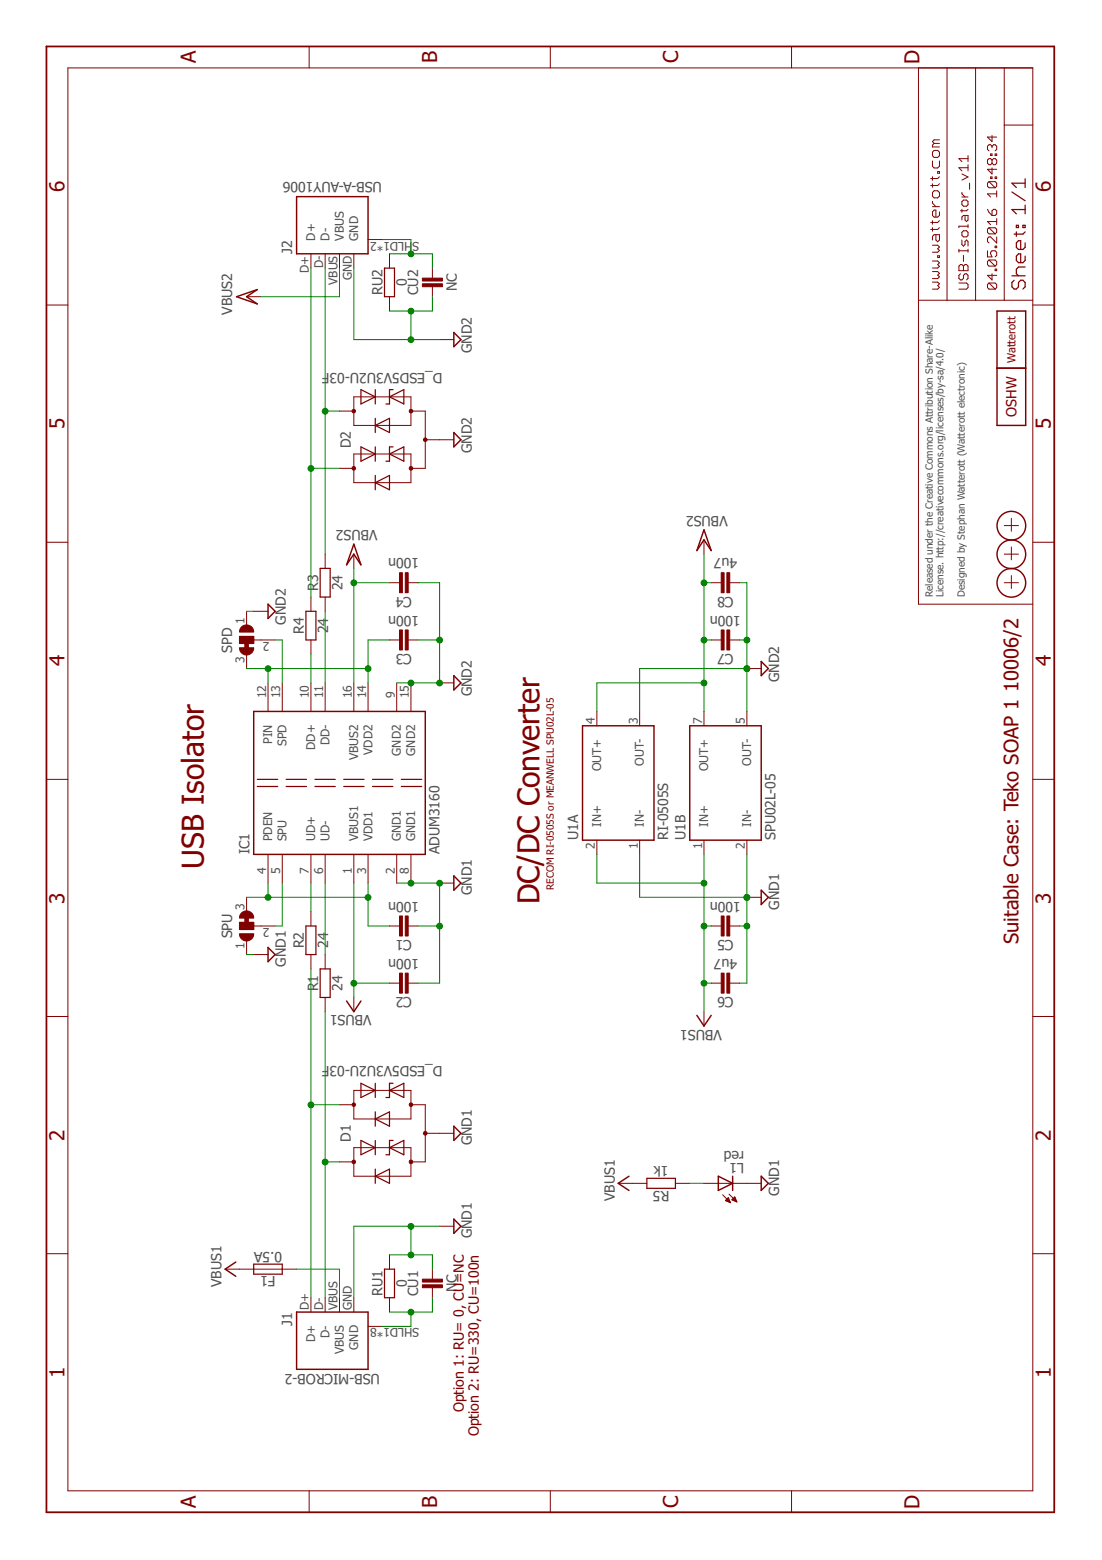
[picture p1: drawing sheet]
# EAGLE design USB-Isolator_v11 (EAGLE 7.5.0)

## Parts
C1  100n  CAPACITOR-0603  [C0603]
C2  100n  CAPACITOR-0603  [C0603]
C3  100n  CAPACITOR-0603  [C0603]
C4  100n  CAPACITOR-0603  [C0603]
C5  100n  CAPACITOR-0603  [C0603]
C6  4u7  CAPACITOR-1206  [C1206]
C7  100n  CAPACITOR-0603  [C0603]
C8  4u7  CAPACITOR-1206  [C1206]
CU1  NC  CAPACITOR-0603  [C0603]
CU2  NC  CAPACITOR-0603  [C0603]
D1  D_ESD5V3U2U-03F  [SOT723]
D2  D_ESD5V3U2U-03F  [SOT723]
F1  0.5A  FUSE-0805  [C0805]
IC1  ADUM3160  [SO16W]
J1  USB-MICROB-2  [USB-MICROB-10118194]
J2  USB-A-AUY1006  [USB-AU-Y1006-R]
L1  red  LED-0603  [C0603]
LOGO2  OSHW_LOGOX0070  [OSHW_6X70]
LOGO3  LOGO-S_PLACE_M  [SPARK_TPLACE_M]
R1  24  RESISTOR-0603  [C0603]
R2  24  RESISTOR-0603  [C0603]
R3  24  RESISTOR-0603  [C0603]
R4  24  RESISTOR-0603  [C0603]
R5  1k  RESISTOR-0603  [C0603]
RU1  0  RESISTOR-0603  [C0603]
RU2  0  RESISTOR-0603  [C0603]
SPD  JUMPER3-0603  [JUMPER3-0603]
SPU  JUMPER3-0603  [JUMPER3-0603]
U1A  RI-0505S  DC/DC-RI  [RECOM_SIP4_RI]
U1B  SPU02L-05  DC/DC-SPU02  [MEANWELL_SIP7_SPU02]
X1  PASSER-07  [PASSER_07MM]
X2  PASSER-07  [PASSER_07MM]
X3  PASSER-07  [PASSER_07MM]

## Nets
D1_N: D1.1(C1) J1.D- R1.1
D1_P: D1.2(C2) J1.D+ R2.1
D2_N: D2.2(C2) J2.D- R3.2
D2_P: D2.1(C1) J2.D+ R4.2
DD+: IC1.10(DD+) R4.1
DD-: IC1.11(DD-) R3.1
GND1: C1.1 C2.1 C5.1 C6.1 CU1.2 D1.3(A) IC1.2(GND1) IC1.8(GND1) J1.GND L1.C RU1.2 SPU.1 U1A.1(IN-) U1B.2(IN-)
GND2: C3.1 C4.1 C7.1 C8.1 CU2.1 D2.3(A) IC1.9(GND2) IC1.15(GND2) J2.GND RU2.1 SPD.1 U1A.3(OUT-) U1B.5(OUT-)
LED: L1.A R5.1
SHLD1: CU1.1 J1.SHLD1(SHIELD) J1.SHLD2(SHIELD) J1.SHLD3(SHIELD) J1.SHLD4(SHIELD) J1.SHLD5(SHIELD) J1.SHLD6(SHIELD) J1.SHLD7(SHIELD) J1.SHLD8(SHIELD) RU1.1
SHLD2: CU2.2 J2.SHLD1(SHIELD) J2.SHLD2(SHIELD) RU2.2
SPD: IC1.13(SPD) SPD.2
SPU: IC1.5(SPU) SPU.2
UD+: IC1.7(UD+) R2.2
UD-: IC1.6(UD-) R1.2
VBUS1: C2.2 C5.2 C6.2 F1.2 IC1.1(VBUS1) R5.2 U1A.2(IN+) U1B.1(IN+)
VBUS1A: F1.1 J1.VBUS
VBUS2: C4.2 C7.2 C8.2 IC1.16(VBUS2) J2.VBUS U1A.4(OUT+) U1B.7(OUT+)
VDD1: C1.2 IC1.3(VDD1) IC1.4(PDEN) SPU.3
VDD2: C3.2 IC1.12(PIN) IC1.14(VDD2) SPD.3

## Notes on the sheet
- USB Isolator
- Option 1: RU= 0, CU=NC
  Option 2: RU=330, CU=100n
- DC/DC Converter
- RECOM RI-0505S or MEANWELL SPU02L-05
- Released under the Creative Commons Attribution Share-Alike 
  License. http://creativecommons.org/licenses/by-sa/4.0/
  
  Designed by Stephan Watterott (Watterott electronic)
- Suitable Case: Teko SOAP 1 10006/2
